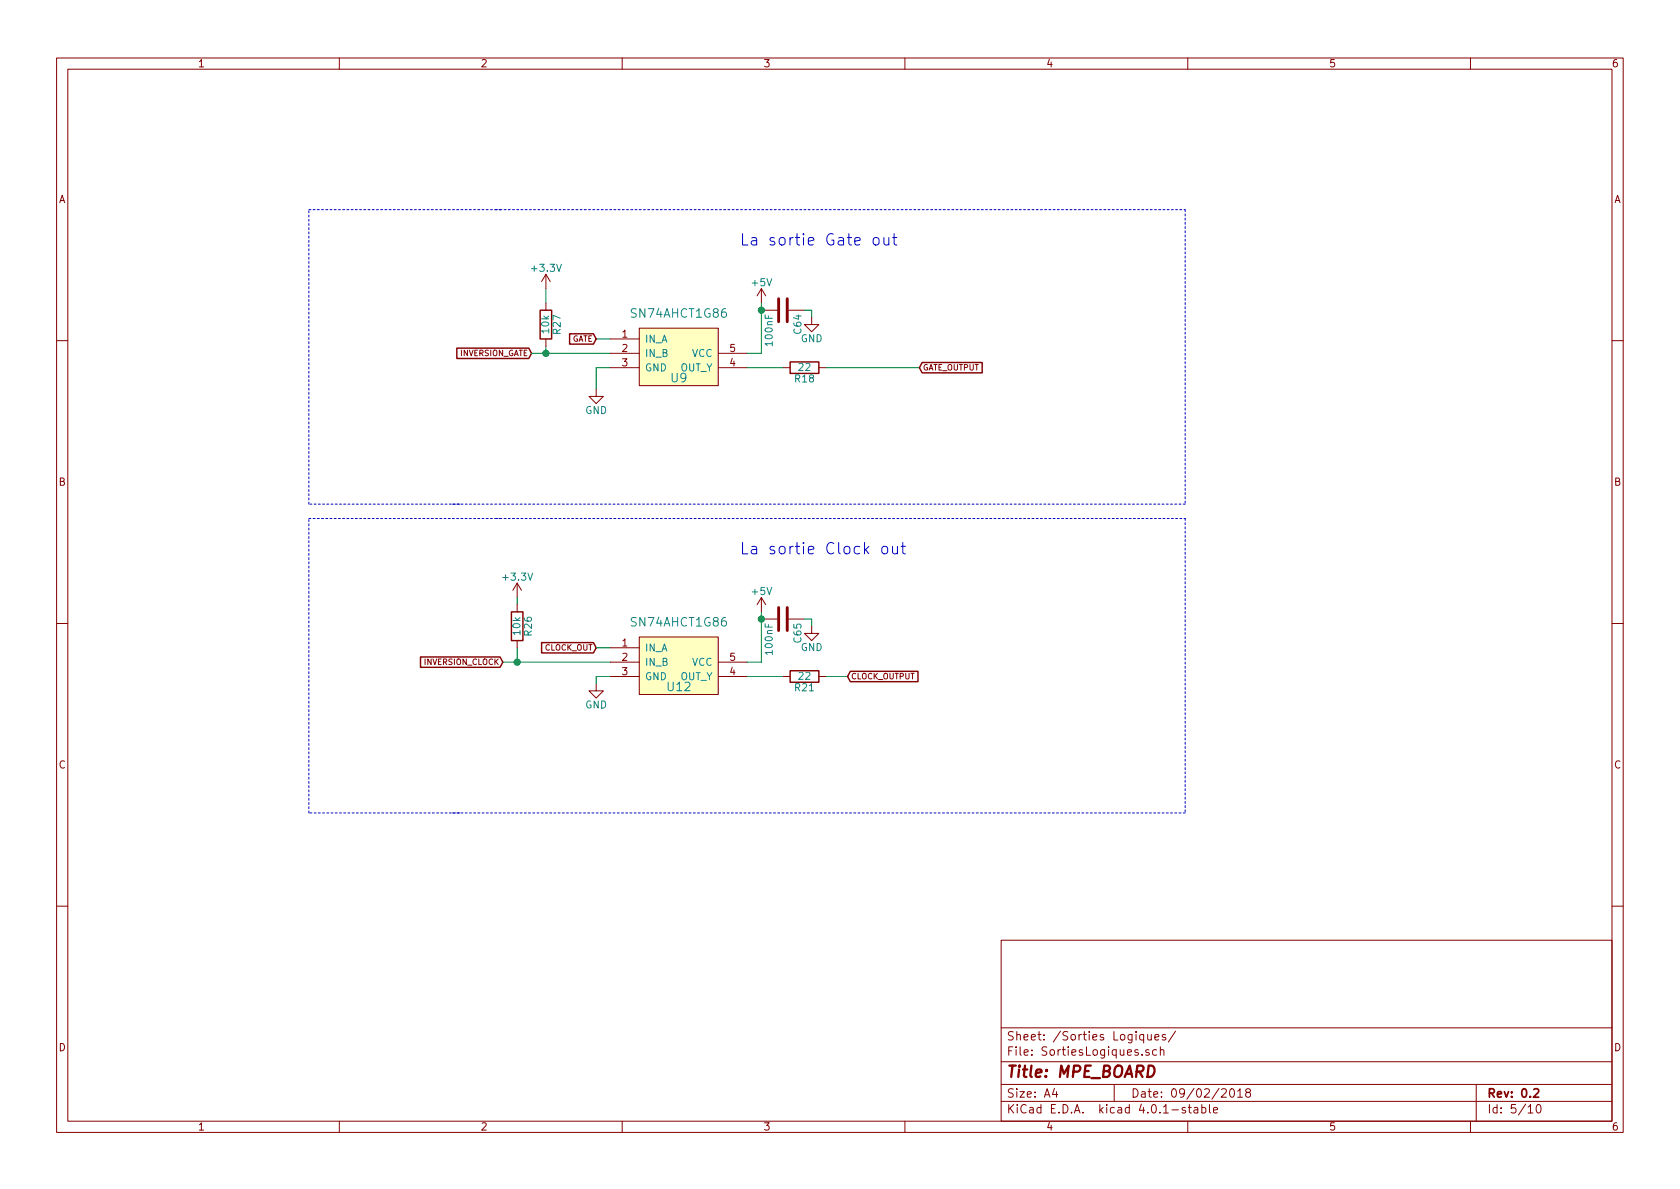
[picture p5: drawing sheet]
<svg xmlns="http://www.w3.org/2000/svg" width="297mm" height="210mm" viewBox="0 0 297 210" stroke-linecap="round" stroke-linejoin="round" font-family="sans-serif">
<g fill="none" stroke="#840000" stroke-width=".18">
<path d="M10 10.3h277v189.9h-277zM12 12.2h273v186.1h-273zM60 10.3v1.9M110 10.3v1.9M160 10.3v1.9M210 10.3v1.9M260 10.3v1.9M96.5 48.5l-.7 1.3M96.5 48.5v2.5M96.5 53.6v1.3M96.5 59.9v1.3M96.5 48.5l.8 1.3"/>
<path d="M107.9 59.9h5.1M113 58h14v10.2h-14zM134.6 51v2.6M134.6 51l-.7 1.3M134.6 51l.8 1.3M134.6 54.9h2.8M139.4 54.9h2.8M143.5 56.1v1.3h1.3l-1.3 1.3-1.3-1.3h1.3M10 60.2h2M105.4 68.8v1.3h1.3l-1.3 1.3-1.3-1.3h1.3M107.9 65h5.1M107.9 62.5h5.1"/>
<path d="M127 65h5.1M127 62.5h5.1M138.4 65h1.3M144.8 65h1.2M285 60.2h2M10 110.3h2M91.4 103.1l-.7 1.3M91.4 103.1v2.6M91.4 106.9v1.3M91.4 113.3v1.2M91.4 103.1l.8 1.3M107.9 119.6h5.1"/>
<path d="M107.9 114.5h5.1M107.9 117.1h5.1M113 112.6h14v10.2h-14zM127 119.6h5.1M127 117.1h5.1M134.6 105.7l-.7 1.2M134.6 105.7v2.5M134.6 105.7l.8 1.2M134.6 109.5h2.8M138.4 119.6h1.3M139.4 109.5h2.8M143.5 110.7v1.3h1.3l-1.3 1.3-1.3-1.3h1.3"/>
<path d="M144.8 119.6h1.2M285 110.3h2M105.4 120.9v1.3h1.3l-1.3 1.2-1.3-1.2h1.3M10 160.2h2M177 166.3h108v32h-108zM285 160.2h2M60 198.3v1.9M110 198.3v1.9M160 198.3v1.9M177 194.8h108M177 191.8h108M177 187.8h108"/>
<path d="M177 181.8h108M186.4 192.5l-.3 1h.9M186.8 193v1M197 191.8v3M201.9 186.5v.1M202.2 183l-.4-.1-.3 .3 .1 .6 .2 .1 .4-.1M202.2 182.9v1.5M202.9 182.9l.1 .9 .4 .1 .2-.1M203.1 185.7a.37 .37 0 0 0-.5 .1v.2l.5 .2 .1 .1-.2 .3-.4-.1M203.6 182.9v1M204.2 183.4l.7-.1v-.3l-.5-.1-.2 .2 .1 .7h.6M204.5 185.7l-.4-.1-.3 .3 .1 .6 .2 .1 .4-.1"/>
<path d="M205.2 185.7l.2-.1 .3 .1 .1 .9M205.2 185.1v1.5M206.1 183a.37 .37 0 0 0-.6 .1l.1 .3 .5 .1v.1l-.2 .3-.4-.1M207.8 182.3l-1.2 2M209.6 195.9a.37 .37 0 0 0-.6 .1l.1 .3 .5 .1 .1 .1-.3 .3-.4-.1M210 198.3v1.9M210.1 195.8h.5M210.3 195.3v1.3l.3 .2M211.2 195.9h.5l.1 .9M211.8 196.2l-.5 .1-.2 .2 .2 .3 .5-.1M212.5 195.9l.4-.1 .3 .3-.1 .6h-.6M212.5 195.3v1.5"/>
<path d="M213.8 195.3v1.3l.2 .2M214.6 196.3l.7-.1-.1-.3-.4-.1-.2 .2v.7h.6M216 192.7l.2-.2h.4l.2 .5-.9 1h.9M217.6 192.7l.2-.2a.81 .81 0 0 1 .5 .6 .81 .81 0 0 1-.2 .8l-.2 .1a.79 .79 0 0 1-.3-1.3zM218.8 193l.5-.5v1.5M218.8 194h.9M220.5 193.2l-.3-.3 .1-.2 .2-.2 .5 .1 .1 .2-.1 .2-.6 .2a.48 .48 0 0 0-.1 .7l.2 .1 .5-.1a.48 .48 0 0 0-.2-.7M260 198.3v1.9M261 191.8v6.5M270.2 195.8l.4-.5v1.5M270.2 196.8h.8M271.8 195.5l.2-.2a.81 .81 0 0 1 .5 .6 .81 .81 0 0 1-.2 .8l-.2 .1a.79 .79 0 0 1-.3-1.3z"/>
</g>
<path d="M271.2 192.7l.2-.2h.4l.3 .5-1 1h1" fill="none" stroke="#840000" stroke-width=".3"/>
<path d="M54.6 37.1h34.3M87.6 37.1h121.9M209.5 37.1v52M54.6 89.1v-52M54.6 91.7h34.3M81.3 89.1h-26.7M87.6 91.7h121.9M209.5 91.7v52.1M209.5 89.1h-129.5M54.6 143.8v-52.1M81.3 143.8h-26.7M209.5 143.8h-129.5" fill="none" stroke="#0000c2" stroke-width=".18" stroke-dasharray=".3 .4"/>
<g fill="#008400" stroke="#008400" stroke-width=".25">
<circle cx="91.4" cy="117.1" r=".51"/>
<circle cx="96.5" cy="62.5" r=".51"/>
<circle cx="134.6" cy="54.9" r=".51"/>
<circle cx="134.6" cy="109.5" r=".51"/>
</g>
<g fill="none" stroke="#008400" stroke-width=".18">
<path d="M96.5 51v2.6M105.4 59.9h2.5M134.6 53.6v8.9h-2.5M142.2 54.9h1.3v1.2M94 62.5h13.9M96.5 61.2v1.3M107.9 65h-2.5v3.8M132.1 65h6.3M146 65h16.6M88.9 117.1h19M91.4 105.7v1.2M91.4 114.5v2.6"/>
<path d="M105.4 114.5h2.5M107.9 119.6h-2.5v1.3M132.1 119.6h6.3M134.6 108.2v8.9h-2.5M142.2 109.5h1.3v1.2M146 119.6h3.9"/>
</g>
<path d="M95.5 54.9h2v5h-2zM100.7 59h4.2l.5 .9-.5 1h-4.2zM80.8 61.6h12.7l.5 .9-.5 .9h-12.7zM139.7 64h5.1v2h-5.1zM163 64.1h10.7v1.8h-10.7l-.4-.9zM74.3 116.2h14.1l.5 .9-.5 .9h-14.1zM90.4 108.2h2.1v5.1h-2.1zM95.8 113.6h9.1l.5 .9-.5 1h-9.1zM139.7 118.6h5.1v2h-5.1zM150.3 118.7h12v1.8h-12l-.4-.9z" fill="none" stroke="#840000" stroke-width=".25"/>
<path d="M154.5 42.2a.54 .54 0 0 1 .9 .2v.5a.54 .54 0 0 1-.5 .4 .54 .54 0 0 1-.5-.4zM156.3 42l.1 1.2a.56 .56 0 0 0 .7-.1M157.1 42v1.3M157.8 42h.8M158.1 41.3v1.7l.1 .2 .4 .1M156.1 96.7a.55 .55 0 0 1 .8 .3v.6a.54 .54 0 0 1-.5 .4 .54 .54 0 0 1-.5-.4v-.6zM157.8 96.6l.1 1.2a.56 .56 0 0 0 .8 0M158.7 96.6v1.3M159.3 96.6h.8M159.6 95.9v1.8l.1 .1 .4 .1" fill="none" stroke="#0000c2" stroke-width=".18"/>
<g fill="#ffffc2" stroke="#ffffc2" stroke-width=".18">
<path d="M113 112.6h14v10.2h-14z"/>
<path d="M113 58h14v10.2h-14z"/>
</g>
<path d="M137.7 52.8v4.1M139.2 52.8v4.1M137.7 107.4v4.1M139.2 107.4v4.1" fill="none" stroke="#840000" stroke-width=".51"/>
<g font-size="2.8" fill="#0000c2">
<text x="130.8" y="43.4">La sortie Gate out</text>
<text x="130.8" y="98">La sortie Clock out</text>
</g>
<text font-size="2.8" fill="#840000" x="178" y="190.5">Title: MPE_BOARD</text>
<g font-size="2.1" fill="#008484">
<text x="111.8" y="56.2">SN74AHCT1G86</text>
<text x="118.7" y="67.6">U9</text>
<text x="111.8" y="110.8">SN74AHCT1G86</text>
<text x="118.1" y="122.2">U12</text>
</g>
<g font-size="2.1" fill="#840000">
<text x="178" y="184">Sheet: /Sorties Logiques/</text>
<text x="178" y="186.7">File: SortiesLogiques.sch</text>
<text x="178" y="196.9">KiCad E.D.A. kicad 4.0.1-stable</text>
<text x="178" y="194.1">Size: A4</text>
<text x="200" y="194.1">Date: 09/02/2018</text>
<text x="263" y="194.1">Rev: 0.2</text>
<text x="263" y="196.9">Id: 5/10</text>
</g>
<g font-size="1.8" fill="#840000">
<text x="35" y="11.9">1</text>
<text x="85" y="11.9">2</text>
<text x="135" y="11.9">3</text>
<text x="185" y="11.9">4</text>
<text x="235" y="11.9">5</text>
<text x="285" y="11.9">6</text>
<text x="10.4" y="35.9">A</text>
<text x="285.4" y="35.9">A</text>
<text x="110" y="59.7">1</text>
<text x="110" y="62.2">2</text>
<text x="110" y="64.8">3</text>
<text x="129.1" y="64.8">4</text>
<text x="129.1" y="62.2">5</text>
<text x="10.4" y="85.9">B</text>
<text x="285.4" y="85.9">B</text>
<text x="110" y="114.3">1</text>
<text x="110" y="116.8">2</text>
<text x="110" y="119.4">3</text>
<text x="129.1" y="119.4">4</text>
<text x="129.1" y="116.8">5</text>
<text x="10.4" y="135.9">C</text>
<text x="285.4" y="135.9">C</text>
<text x="10.4" y="185.9">D</text>
<text x="285.4" y="185.9">D</text>
<text x="35" y="199.9">1</text>
<text x="85" y="199.9">2</text>
<text x="135" y="199.9">3</text>
<text x="185" y="199.9">4</text>
<text x="235" y="199.9">5</text>
<text x="285" y="199.9">6</text>
</g>
<g font-size="1.8" fill="#008484">
<text x="94.2" y="48.1">+3.3V</text>
<text x="133" y="50.6">+5V</text>
<text x="97.1" y="58.9" transform="rotate(-90 97.1 58.9)">10k</text>
<text x="99.1" y="59" transform="rotate(-90 99.1 59)">R27</text>
<text x="141.7" y="59" transform="rotate(-90 141.7 59)">C64</text>
<text x="114" y="60.6">IN_A</text>
<text x="114" y="63.1">IN_B</text>
<text x="114" y="65.7">GND</text>
<text x="120.1" y="65.7">OUT_Y</text>
<text x="122.3" y="63.1">VCC</text>
<text x="136.6" y="61" transform="rotate(-90 136.6 61)">100nF</text>
<text x="141.3" y="65.6">22</text>
<text x="141.6" y="60.5">GND</text>
<text x="140.6" y="67.6">R18</text>
<text x="103.5" y="73.2">GND</text>
<text x="89.1" y="102.7">+3.3V</text>
<text x="133" y="105.2">+5V</text>
<text x="92" y="112.2" transform="rotate(-90 92 112.2)">10k</text>
<text x="94" y="112.4" transform="rotate(-90 94 112.4)">R26</text>
<text x="141.7" y="113.6" transform="rotate(-90 141.7 113.6)">C65</text>
<text x="114" y="115.2">IN_A</text>
<text x="114" y="117.7">IN_B</text>
<text x="122.3" y="117.7">VCC</text>
<text x="136.6" y="115.6" transform="rotate(-90 136.6 115.6)">100nF</text>
<text x="141.6" y="115.1">GND</text>
<text x="103.5" y="125.3">GND</text>
<text x="114" y="120.3">GND</text>
<text x="120.1" y="120.3">OUT_Y</text>
<text x="140.6" y="122.2">R21</text>
<text x="141.3" y="120.2">22</text>
</g>
<g font-size="1.4" fill="#840000">
<text x="81.2" y="63">INVERSION_GATE</text>
<text x="100.9" y="60.4">GATE</text>
<text x="163.2" y="65.5">GATE_OUTPUT</text>
<text x="75" y="117.6">INVERSION_CLOCK</text>
<text x="96.2" y="115">CLOCK_OUT</text>
<text x="150.5" y="120.1">CLOCK_OUTPUT</text>
</g>
</svg>
